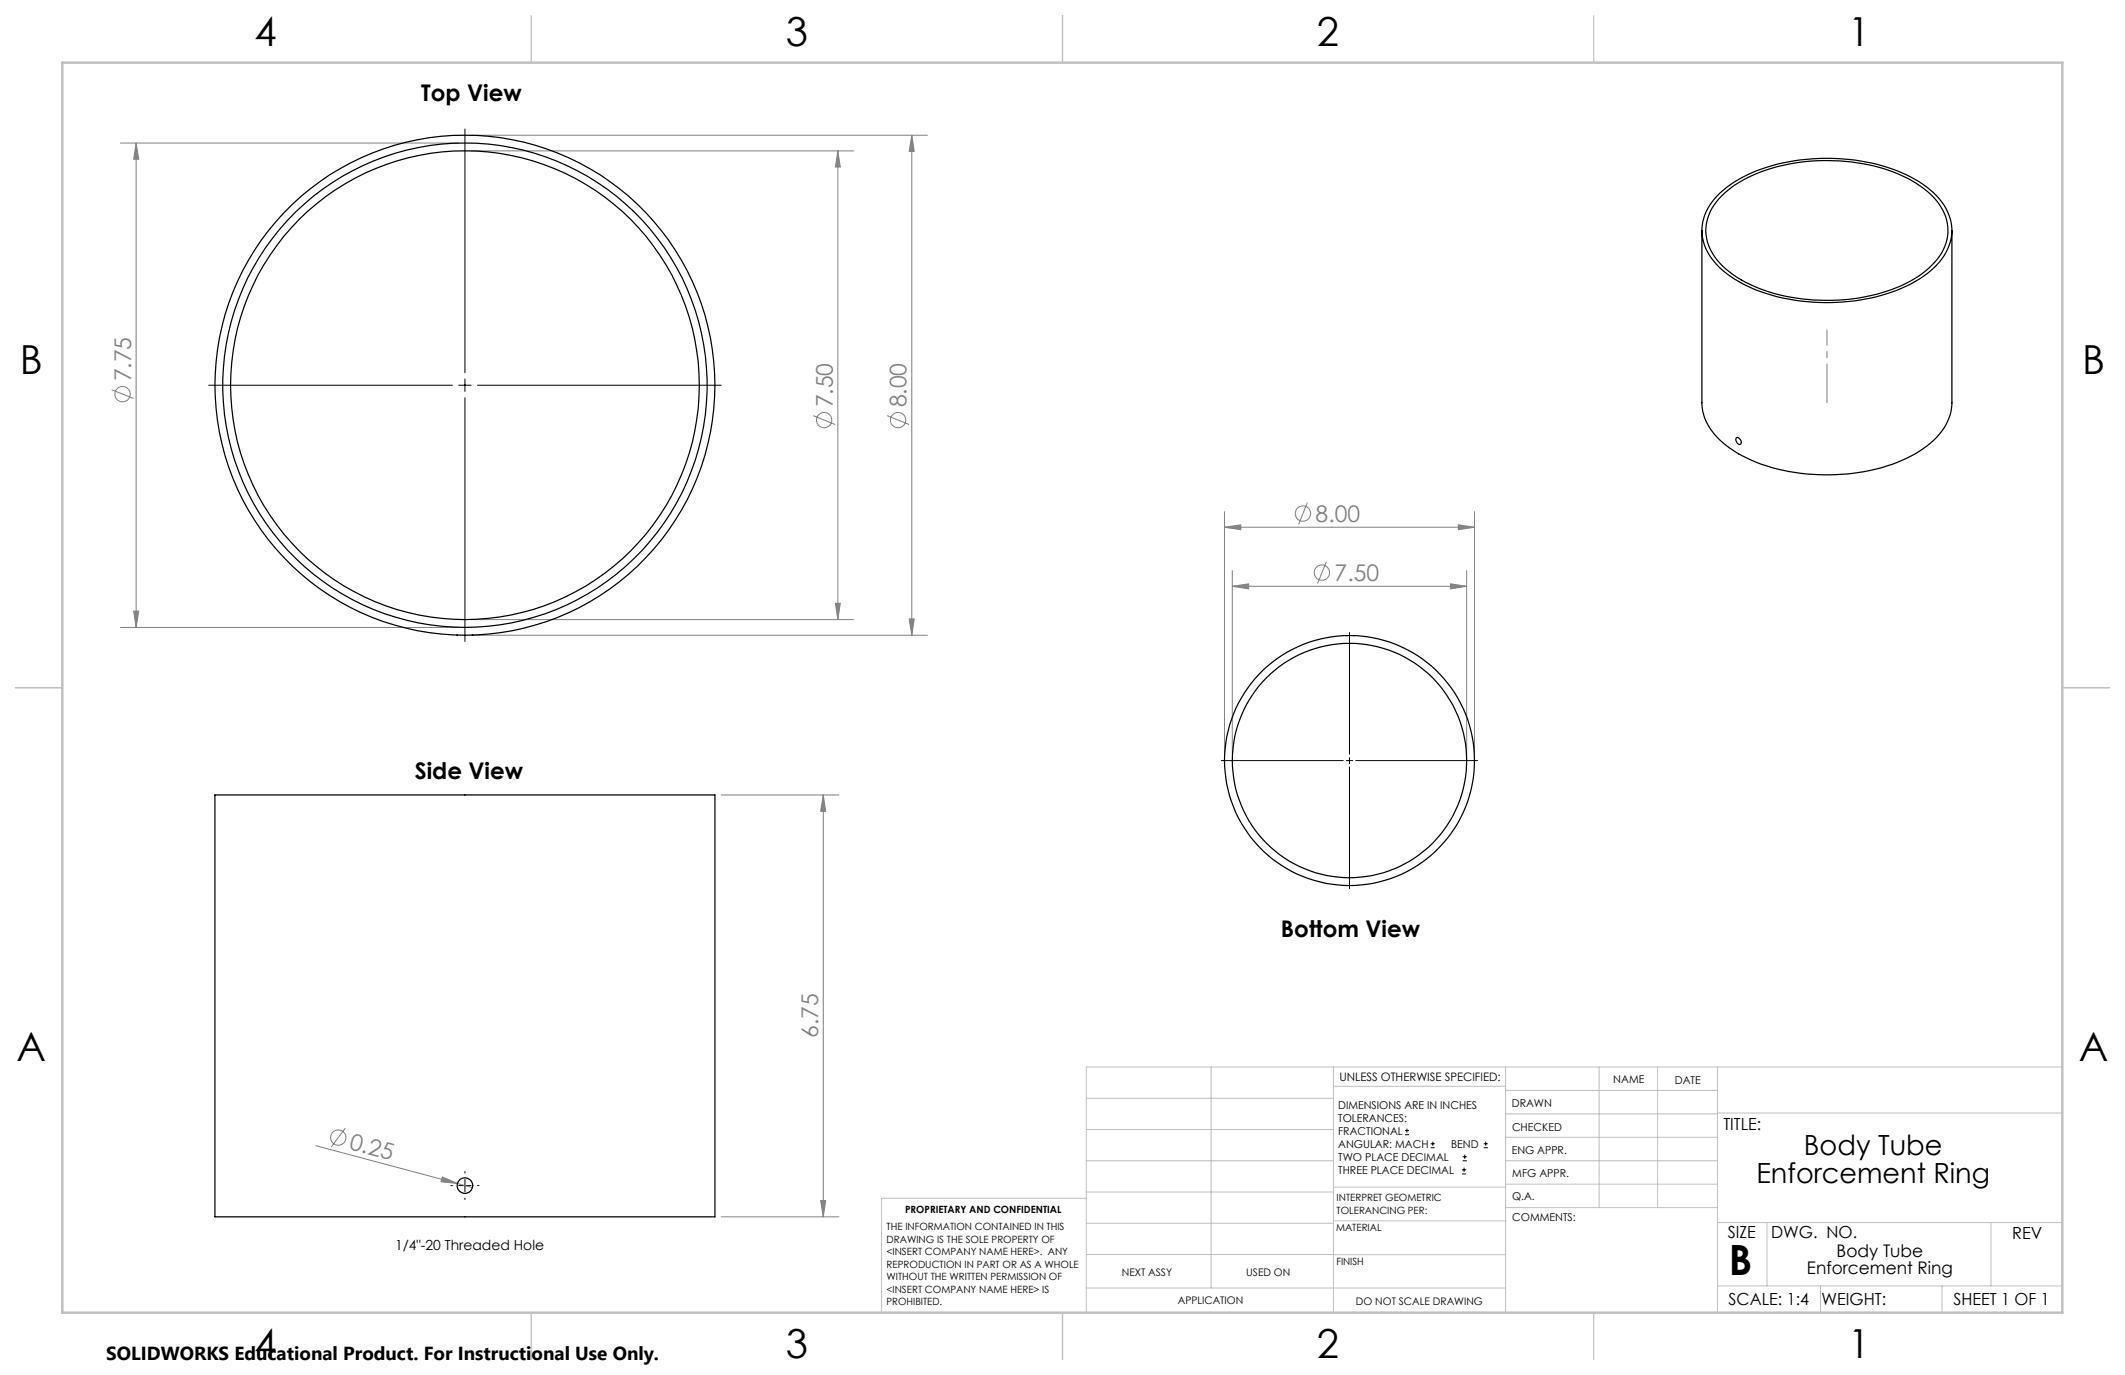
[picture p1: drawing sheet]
<svg xmlns="http://www.w3.org/2000/svg" width="432mm" height="279mm" viewBox="0 0 432 279" stroke-linecap="round" stroke-linejoin="round" font-family="sans-serif">
<g fill="none" stroke="#808080" stroke-width=".2">
<path d="M24.5 29.1h68.7M27.7 29.1v98.4M27.7 29.1l.5 3.2h-1zM95.7 27.5h92.8M95.7 30.7h77.7M170.3 30.7v95.2M170.3 30.7l.4 3.2h-.9zM185.3 27.5v101.6M185.3 27.5l.5 3.3h-1.1zM22.7 79.2l4.4 1.8M165.2 84.5l4.5 1.8M180.3 84.5l4.4 1.8"/>
<path d="M248.8 107.1l3.3-.5v1zM248.8 104v49.3M248.8 107.1h50.8M250.4 119.1l3.3-.5v1.1zM250.4 116v37.3M250.4 119.1h47.6M265.6 102.1l-1.7 4.5M269.5 114.1l-1.8 4.5M294.7 118.6l3.3 .5-3.3 .6zM296.3 106.6l3.3 .5-3.3 .5zM298 116v37.3M299.6 104v49.3"/>
<path d="M24.5 127.5h68.7M27.2 124.2h1l-.5 3.3zM95.7 129.1h92.8M95.7 125.9h77.7M169.8 122.6h.9l-.4 3.3zM184.7 125.8h1.1l-.5 3.3zM146.5 161.5h24M167.3 161.5v85.8M167.3 161.5l.5 3.4h-1zM64.2 232.8l28.8 7.7M70.2 229.2l-2.9 3.9M89.9 239.1l3.1 1.4-3.4-.4z"/>
<path d="M93 240.5l3 .8M146.5 247.3h24M166.8 243.9h1l-.5 3.4z"/>
<circle cx="24.9" cy="80.1" r="1.55"/>
<circle cx="167.5" cy="85.4" r="1.56"/>
<circle cx="182.5" cy="85.4" r="1.56"/>
<circle cx="264.7" cy="104.4" r="1.56"/>
<circle cx="268.6" cy="116.4" r="1.56"/>
<circle cx="68.7" cy="231.1" r="1.56"/>
</g>
<g fill="none" stroke="#000" stroke-width=".2">
<path d="M94.5 26.2v49.5M42.4 78.3h49.5M93.2 78.3h2.5M94.5 77v2.6M97 78.3h49.5M94.5 80.8v49.6M274.2 128.5v24.8M248.2 154.6h24.7M273.6 154.6h1.2M274.2 153.9v1.3M274.2 155.8v24.8M275.5 154.6h24.7"/>
<path d="M94.5 238.1v.3M94.5 239.6v2.6M285.5 230.6h.8M285.5 229.7h.8M285.9 229.3v.9M290.7 233.2h.8M290.7 232.4h.8M291.1 232v.8M297.1 238.5h.8M297.1 237.7h.8M297.2 235.9h.9M297.2 235.1h.9"/>
<path d="M297.5 237.3v.8M297.6 234.6v.9M301.5 233.2h.8M301.5 232.4h.8M301.9 232v.8M91.6 240.9h.3M93.2 240.9h2.5M94.5 243.5v.3M97 240.9h.3"/>
</g>
<g fill="none" stroke="#c0c0c0" stroke-width=".2">
<path d="M246.1 216.8v44.9M271 216.8v49.9M305.9 216.8v49.9M324.9 216.8v28.6M336.8 216.8v28.6M349 216.8v49.9M419.1 216.8h-198.4v49.9M220.7 235.9h50.3M220.7 229.5h50.3M220.7 223.2h50.3M271 220.7h34.9M305.9 231.1h43.1"/>
<path d="M305.9 226.3h43.1M305.9 221.6h43.1M305.9 235.9h43.1M349 226.2h70.1M220.7 248.6h50.3M220.7 242.2h50.3M220.7 254.9h50.3M220.7 243.5h-41.6v23.2M271 255h34.9M271 248.1h35M271 241.2h35M305.9 240.6h43.1"/>
<path d="M306 245.4h43M349 248.4h70.1M359.1 248.4v12.9M404.6 248.4v12.9M220.7 261.7h85.2M349 261.3h70.1M369.9 261.3v5.4M394.6 261.3v5.4"/>
</g>
<path d="M108 3.2v9.5M215.9 3.2v9.5M323.8 3.2v9.5M3.1 139.7h9.6M419.1 139.7h9.5M108 266.7v9.6M215.9 266.7v9.6M323.8 266.7v9.6" fill="none" stroke="#c0c0c0" stroke-width=".25"/>
<path d="M12.7 12.7h406.4v254h-406.4z" fill="none" stroke="#c0c0c0" stroke-width=".5"/>
<path d="M371.2 81.8v-14.8" fill="none" stroke="#808080" stroke-width=".2" stroke-dasharray="15.2 1.3 1.3 1.3" stroke-dashoffset="7.4"/>
<g fill="#808080">
<path d="M89.9 239.1l3.1 1.4-3.4-.4z"/>
<path d="M250.4 119.1l3.3-.5v1.1zM294.7 118.6l3.3 .5-3.3 .6zM248.8 107.1l3.3-.5v1zM296.3 106.6l3.3 .5-3.3 .5z"/>
<path d="M166.8 243.9h1l-.5 3.4zM167.3 161.5l.5 3.4h-1z"/>
<path d="M185.3 27.5l.5 3.3h-1.1zM184.7 125.8h1.1l-.5 3.3zM170.3 30.7l.4 3.2h-.9zM169.8 122.6h.9l-.4 3.3zM27.7 29.1l.5 3.2h-1zM27.2 124.2h1l-.5 3.3z"/>
</g>
<g fill="none" stroke="#000" stroke-width=".25">
<path d="M349.5 39.2a29.3 29.3 0 0 1 16.3-6.7 39.7 39.7 0 0 1 22.5 3.5 15.5 15.5 0 0 1 7.7 7.7 9.4 9.4 0 0 1-2.5 10.2 27 27 0 0 1-14.5 6.9 39.7 39.7 0 0 1-24.8-3.1 15.7 15.7 0 0 1-7.8-7.7 9.8 9.8 0 0 1 3.1-10.8zM349.8 39.8a26.1 26.1 0 0 1 13.5-6.4 39 39 0 0 1 24.5 2.9 15.3 15.3 0 0 1 7.5 7.6 9.3 9.3 0 0 1-2.7 10 26.4 26.4 0 0 1-14.6 6.6 38.9 38.9 0 0 1-23.3-3.1 15.3 15.3 0 0 1-7.6-7.7 9.3 9.3 0 0 1 2.7-9.9zM345.8 46.8v35a11.3 11.3 0 0 0 5.1 8.8 31.8 31.8 0 0 0 17.3 5.8 37.2 37.2 0 0 0 21.8-4.7 12.6 12.6 0 0 0 6.6-9.5v-35.4M352.8 89a.89 .89 0 0 1 .9 1.3 .9 .9 0 0 1-.9-1.3zM92.9 129v.1M96.1 129v.1M273.4 129.2h.1M275 129.2h.1M43.7 161.5h101.6v85.8h-101.6z"/>
<circle cx="94.5" cy="78.3" r="49.2"/>
<circle cx="94.5" cy="78.3" r="50.8"/>
<circle cx="94.5" cy="78.3" r="47.6"/>
<circle cx="274.2" cy="154.6" r="23.8"/>
<circle cx="274.2" cy="154.6" r="25.4"/>
<circle cx="94.5" cy="240.9" r="1.59"/>
</g>
<text font-size="8.5" x="351.3" y="259">B</text>
<g font-size="8.1">
<text x="51.7" y="9.3">4</text>
<text x="159.7" y="9.3">3</text>
<text x="267.6" y="9.3">2</text>
<text x="375.6" y="9.3">1</text>
<text x="4" y="76">B</text>
<text x="423.1" y="76">B</text>
<text x="3.3" y="215.7">A</text>
<text x="422.4" y="215.7">A</text>
<text x="51.7" y="276">4</text>
<text x="159.7" y="276">3</text>
<text x="267.6" y="276">2</text>
<text x="375.6" y="276">1</text>
</g>
<g font-size="5.6">
<text x="366.6" y="234.8">Body Tube</text>
<text x="356.9" y="240.4">Enforcement Ring</text>
</g>
<g font-size="4.7">
<text x="85.6" y="20.5">Top View</text>
<text x="84.3" y="158.2">Side View</text>
<text x="260.3" y="190.3">Bottom View</text>
</g>
<g font-size="4.7" fill="#808080">
<text x="26.6" y="77.5" transform="rotate(-90 26.6 77.5)">7.75</text>
<text x="169.2" y="82.8" transform="rotate(-90 169.2 82.8)">7.50</text>
<text x="184.2" y="82.8" transform="rotate(-90 184.2 82.8)">8.00</text>
<text x="267.3" y="106.1">8.00</text>
<text x="271.2" y="118.1">7.50</text>
<text x="166.3" y="210.9" transform="rotate(-90 166.3 210.9)">6.75</text>
<text x="70.8" y="233.5" transform="rotate(15 70.8 233.5)">0.25</text>
</g>
<text font-size="3.8" x="21.6" y="276.3">SOLIDWORKS Educational Product. For Instructional Use Only.</text>
<g font-size="3.5">
<text x="373.2" y="255.4">Body Tube</text>
<text x="367.2" y="258.9">Enforcement Ring</text>
</g>
<g font-size="3.4">
<text x="350.2" y="229.5">TITLE:</text>
<text x="351.1" y="251.6">SIZE</text>
<text x="359.9" y="251.6">DWG. NO.</text>
<text x="408.9" y="251.7">REV</text>
<text x="351.2" y="265.2">SCALE: 1:4</text>
<text x="370.1" y="265.3">WEIGHT:</text>
<text x="396.9" y="265.2">SHEET 1 OF 1</text>
</g>
<text font-size="2.8" x="80.3" y="254">1/4&quot;-20 Threaded Hole</text>
<text font-size="2.4" x="272.2" y="219.7">UNLESS OTHERWISE SPECIFIED:</text>
<g font-size="2.2">
<text x="327.8" y="220.1">NAME</text>
<text x="340.3" y="220.2">DATE</text>
<text x="271.9" y="225.3">DIMENSIONS ARE IN INCHES</text>
<text x="271.9" y="227.9">TOLERANCES:</text>
<text x="307.2" y="224.9">DRAWN</text>
<text x="271.9" y="230.6">FRACTIONAL</text>
<text x="271.9" y="233.2">ANGULAR: MACH</text>
<text x="294.9" y="233.2">BEND</text>
<text x="307.3" y="229.8">CHECKED</text>
<text x="271.9" y="235.9">TWO PLACE DECIMAL</text>
<text x="271.9" y="238.5">THREE PLACE DECIMAL</text>
<text x="307.2" y="234.5">ENG APPR.</text>
<text x="307.3" y="239.2">MFG APPR.</text>
<text x="307.3" y="243.9">Q.A.</text>
<text x="307.3" y="248.1">COMMENTS:</text>
</g>
<g font-size="2.1">
<text x="227.9" y="259.2">NEXT ASSY</text>
<text x="253.3" y="259.2">USED ON</text>
<text x="239.3" y="265">APPLICATION</text>
<text x="275.5" y="265.1">DO NOT SCALE DRAWING</text>
</g>
<g font-size="2">
<text x="271.6" y="244.1">INTERPRET GEOMETRIC</text>
<text x="180.2" y="250">THE INFORMATION CONTAINED IN THIS</text>
<text x="183.9" y="246.4">PROPRIETARY AND CONFIDENTIAL</text>
<text x="271.5" y="250.2">MATERIAL</text>
<text x="271.6" y="246.6">TOLERANCING PER:</text>
<text x="180.2" y="252.5">DRAWING IS THE SOLE PROPERTY OF</text>
<text x="180.2" y="255.1">&lt;INSERT COMPANY NAME HERE&gt;. ANY</text>
<text x="180.2" y="257.6">REPRODUCTION IN PART OR AS A WHOLE</text>
<text x="271.5" y="257">FINISH</text>
<text x="180.2" y="260.1">WITHOUT THE WRITTEN PERMISSION OF</text>
<text x="180.2" y="262.6">&lt;INSERT COMPANY NAME HERE&gt; IS</text>
<text x="180.2" y="265.2">PROHIBITED.</text>
</g>
</svg>
